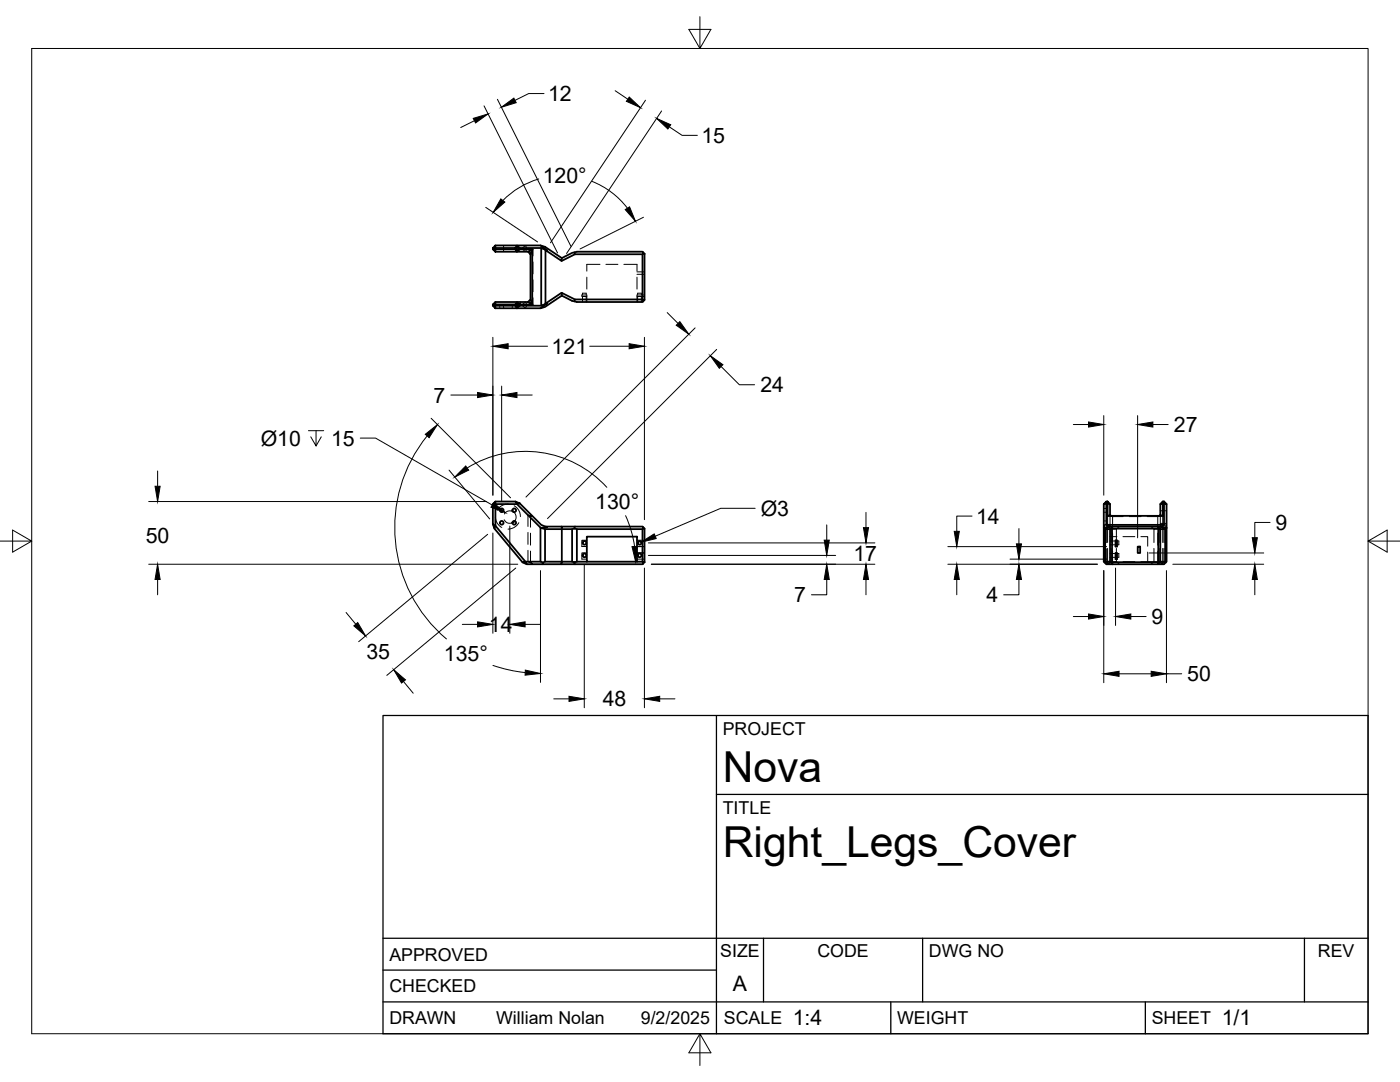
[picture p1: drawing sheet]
<svg xmlns="http://www.w3.org/2000/svg" width="279mm" height="216mm" viewBox="0 0 279 216" stroke-linecap="round" stroke-linejoin="round" font-family="sans-serif">
<!-- layer: Hidden -->
<g fill="none" stroke="#000" stroke-width=".2">
<path d="M98.9 49l-.2 .5 .2 .7M100.5 49v1.2M103 49v1.2M104.3 49.5l.6-.5 .2 .5-.2 .7-.6-.5zM105.4 50.2l1-.5-.5 1M105.9 59.8l.5 .9-1-.4M106.2 49.7h.2v1.4M106.4 59.4v1.3h-.2M106.4 52.3v2.4M106.4 55.8v2.4M108 49.5h.2M108.3 49.1l-.1 .4 .7 .4"/>
<path d="M116.2 58.9v-.4h.8v.4M116.2 59.2v1.1M117 59.2v1.1M117.1 59.2h-1v-.3h1v1.4M117.1 55.3v2.4M119.7 52.7h-2.6v1.4M120.9 52.7h2.4M124.5 52.7h2.6v1.4M127.1 54.7h1.5M127.1 54.3h1.5M127.1 59.2h1.5M127.1 55.3v2.4"/>
<path d="M127.3 58.9v-.4h.7v.4M127.3 59.2v1.1M128 59.2v1.1M128.6 58.9h-1.5v1.4M98.9 60.3l-.2 .4 .2 .8M99.7 61v.5M100.5 61v.5M102.2 61v.5M103 61v.5M103.9 60.3v.7M104.3 60.7l.6-.4 .2 .4-.2 .8-.6-.5zM108 61h.2"/>
<path d="M108.9 60.6l-.7 .4 .1 .4M98.9 103.1v.2a2.43 2.43 0 0 0 1.2 1.9M100.6 103.7a1.23 1.23 0 0 0 1.6 .6M101.4 100.6h-.1a2.43 2.43 0 0 0-2.1 1.2M102.3 102.1a1.25 1.25 0 0 0-1.6 .5M102.5 102.2a1.27 1.27 0 0 1 .2 1.8M102.6 100.9l.3 .2a2.51 2.51 0 0 1 1 2M103.5 104.3v.1a2.44 2.44 0 0 1-2.1 1.2M105.4 109.8v2.3l1 .5-.5-.5v-2.1M105.4 102.8l.8 .1-.3 .2zM105.4 102.8v2.3M105.4 106.2v2.4"/>
<path d="M105.9 103.1v2.1M105.9 106.4v2.4M117.1 107.8h-1v1.3h1M117.1 110.3h-1v1.3h1M127.1 109.1h1.5M127.1 110.3h1.5M127.1 107.8h1.5M127.1 111.6h1.5M220.3 104.7h.5v3.6M220.3 112.1l.5 .1v.4M220.3 100.6h1.2M220.3 102.2h.5"/>
<path d="M220.3 101.5h.5M220.3 103.9h.5M221 104.6l.5 .3-.5 .6zM221 109.4v2.8h-.2v-2.7M221 105.5v2.7M221.5 102.8v2.8h.3v2.6M221.5 112.1l-.5 .1v.4M221.5 112.1h1.4M221.5 107.1h1.4M221.5 108h1.1M221.5 108.7h1.1M221.5 110.4h1.1"/>
<path d="M221.5 111.2h1.1M221.8 109.4v2.7l-.1 .1M221.8 102.9l.2 .2M222 110v2.1l-1 .5 .5-.5M222 103.1l-1-.2v1.7l-.7 .3 .5 .6h.2M222 103.1v2.1M222 106.4v2.4M222 103.1h2.2M222.8 109.4v2.7l.6 .5M222.8 105.6v2.6M222.9 108h.4v.7h-.4M222.9 110.4h.4v.8h-.4"/>
<path d="M223.4 105.1l-.6 .5-1.1-.1M224.1 112.1h2.4M224.1 107.1h2.4M225.4 103.1h2.3M227.7 107.1h1.3v1.9M228.9 103.1h2.2M229 110.2v1.9M229.7 105.1l.6 .5M230.3 109.4v2.7h-2.6M231.1 110v2.1l1 .5-.5-.5M231.1 103.1l1-.2v1.7M231.1 103.1v2.1"/>
<path d="M231.1 106.4v2.4M231.3 102.9l-.2 .2M231.3 109.4v2.7h.3M231.4 112.2l-.1-.1h-1l-.6 .5M231.4 105.5l-.1 .1v2.6M231.6 102.8v2.8h-1.3v2.6M231.6 104.9l.5-.3v.9zM231.6 112.1l.5 .1v.4M231.6 100.6h1.2M231.6 104.4h1.2M231.6 101.9h1.2M232.1 104.6l.7 .3-.5 .6h-.2v2.7"/>
<path d="M232.1 109.4v2.8h.2v-2.8M232.3 104.7v3.5M232.8 112.1l-.5 .1v.4"/>
</g>
<!-- layer: Visible -->
<g fill="none" stroke="#000" stroke-width=".36">
<path d="M98.4 49.5l.5-.5v.5zM98.4 49.7h.5v.5zM98.4 49.5v.2M98.9 49h9l.9 .3 3.3 2.2 2.1-1 .9-.3 13.2 .1-.1 .4h-13.5M98.9 49.5h4.8l-.5-.5-.3 .5 .3 .7 .5-.5h-4.8zM98.9 50.2h6.5M105.4 50.2l.8-.5-.3 1zM105.9 50.7v9.1M107.9 49l1.3 1-.3-.1 3.2 2.2v-.6M108 49.5h-4.3v.2h2.5v11h-2.5v.3h4.3M108.9 49.9v10.7M109.2 50l-1.2-.5v11.5l1.2-.5"/>
<path d="M112.1 58.4l-3.2 2.2 .3-.1-1.3 1M112.1 59v-.6l2.6 1.4-.1 .3M114.6 50.4l.1 .3-2.6 1.4M114.7 59.8h13.5l.1 .4-13.2 .1-.9-.3-2.1-1-3.3 2.2-.9 .3h-9M128.2 50.7v9.1M128.3 59.8h.3l-.3 .4M128.3 50.3l.3 .3M128.6 50.6l-.3 .1M128.6 50.7v9.1M98.4 60.7l.5-.4v.4zM98.4 61h.5v.5zM98.4 60.7v.3"/>
<path d="M98.9 60.3h6.5M98.9 60.7h4.8l-.5-.4-.3 .7h-4zM102.9 61h.8l-.5 .5zM105.4 60.3l.5-.5 .3 .9zM98.4 104.6l.5 .3-.2 .6zM98.4 100.6v4M98.7 105.5l5.6 6.7M98.9 100.6v4.3l6 7.2-.6 .1 .8 .4M98.9 100.1v.5h-.5zM98.9 100.6h4.3l4.7 4.7M98.9 100.1h4M102.3 102l.2 .2"/>
<path d="M102.7 104l-.5 .3M102.9 100.1l.8 .3-.5 .2zM103.7 100.4l4.3 4.3 1.2 .5-1.3 .1M107.9 112.1h-3l.2 .5h3.1M108.3 112.2l.5-.1h3.3v.5h-3.9zM108.8 112.1v-6.5l-.9-.3v6.8l.4 .1M108.8 105.6h3.3v6.5M108.9 105.1h3.2M112.1 112.1h2.1l.4 .1 .1 .4h-2.6M114.2 105.6l.4-.1 .5 .1v6.5l-.5 .1M114.6 105.5l.1-.4h-2.6v.5h2.1v6.5M114.7 105.1l13.6 .1-.1 .4h-13.1"/>
<path d="M115.1 112.1h2M117.1 107.1h10v5h-10zM127.1 112.1l1.2 .1M128.2 105.6v6.5M128.3 105.2l.3 .3h-.3M128.3 112.2h.3l-.3 .3zM128.3 112.5l-13.6 .1M128.6 105.5v6.7M220.3 100.6v4.7M220.6 112.1v-6.5l-.3-.3v6.8l.1 .1M220.6 105.6h.9M220.8 104.7v-4.3h.2v2.5h11.1v-2.5h.2v4.3"/>
<path d="M220.8 100.1v.3l-.5 .2zM220.8 100.1h.2M221 100.1l.5 .5-.5-.2zM221.3 105.2l-.5-.5h11.5l-.5 .5M221.5 112.1h-.9l-.2 .1 .4 .4h1.2M221.5 100.6v2.2M221.5 105.6v6.5M221.5 102.8l.3 .1M221.5 102.8l-.5 .1M221.5 112.1l.1 .1M221.6 112.2h.3l.1 .3zM221.9 105.5v6.7"/>
<path d="M222 105.2v.3h-.4M222 105.5h9.5M222 112.5v.1M222 105.1h-.8l.1 .1-1 .1M222 105.1l-.5 .5M222 105.1h9.1M222 112.6h9.1M222.6 107.8h.3v1.3h-.3zM222.6 110.3h.3v1.3h-.3zM227.1 109.1h.4v1.2h-.4zM231.1 105.1h.8l-.1 .1 1 .1M231.1 105.1l.5 .5"/>
<path d="M231.1 105.2l.1 7h-9.2M231.1 112.5v.1M231.2 112.2h.3l-.4 .3zM231.6 112.1h.9l.2 .1-.4 .4h-1.2M231.6 105.6h.9M231.6 102.8l.5 .1M231.6 102.8l-.3 .1M231.6 100.6v2.2M231.6 105.6v6.5M231.6 112.1l-.1 .1M232.1 100.1v.3l-.5 .2 .5-.5h.2M232.3 100.1l.5 .5-.5-.2z"/>
<path d="M232.5 105.6l.3-.3v6.8l-.1 .1M232.5 105.6v6.5M232.8 100.6v4.7"/>
<circle cx="100.1" cy="101.8" r=".37"/>
<circle cx="100.1" cy="104.3" r=".37"/>
<circle cx="102.6" cy="104.3" r=".37"/>
<circle cx="102.6" cy="101.8" r=".37"/>
<circle cx="116.6" cy="110.8" r=".37"/>
<circle cx="116.6" cy="108.3" r=".37"/>
<circle cx="127.6" cy="110.8" r=".37"/>
<circle cx="127.6" cy="108.3" r=".37"/>
</g>
<!-- layer: Border -->
<path d="M6.3 9.7h266.7v196.6h-266.7zM139.7 3.3v6.4l2.2-3.8h-4.4l2.2 3.8M0 108h6.3l-3.8-2.2v4.4l3.8-2.2M273 108l3.8 2.2v-4.4l-3.8 2.2h6.4M139.7 206.3l-2.2 3.8h4.4l-2.2-3.8v6.3" fill="none" stroke="#000" stroke-width=".2"/>
<!-- layer: Titleblock -->
<path d="M76.4 142.8h196.6v63.5h-196.6zM143 158.5h130M143 142.8v63.5M76.4 199.9h196.6M76.4 193.6h66.6M76.4 187.2h196.6M152.4 187.2v12.7M177.8 199.9v6.4M184.1 187.2v12.7M228.6 199.9v6.4M260.3 187.2v12.7" fill="none" stroke="#000" stroke-width=".25"/>
<!-- layer: FD_Dimensions -->
<g fill="none" stroke="#000" stroke-width=".2">
<path d="M99.3 19.8l14.6 29.3M108.6 18.7h-3.1l-2.7 1.3M122.8 18.1l2.5 1.7M94.7 24.1l-2.8 1.3M96.6 21.1l14.7 29.4M107.5 35.7a16.4 16.4 0 0 0-7.1 4.3M118.1 36.2a16.4 16.4 0 0 1 7.1 5.4M128.8 20l-18.9 28.5M132 22.1l-18.9 28.5M133.6 25.3l2.5 1.7h3.1M96.9 41.4l10.4 6.9M128.4 43.3l-12.6 6.4"/>
<path d="M90 78.8h5.3M98.4 67.3v31.5M100.1 77v23.1M101.4 69.1h7.9M103.2 78.8h3M117.7 69.1h7.9M128.6 67.3v36.4M133.2 62.4l2.1 2.1M138.7 65.4l-33.7 33.8M143 69.7l-33.7 33.8M143.9 73.1l3.7 3.7h3M31.5 94v3"/>
<path d="M85.3 87a29.1 29.1 0 0 0 3.8 40.5M86 83.5l15.9 15.8M89.6 93.8l8.1 9.7M93.2 93.4a22 22 0 0 1 27.9 3.8M214.2 84.7h3M220.3 82.9v15.9M227 82.9v24.4M230.1 84.7h3M29.7 112.6h73.6M29.7 100.1h67.4M31.5 115.6v3.1M97.3 106.6l-25.7 21.4"/>
<path d="M98.4 106.4v20M101.7 105v21.4M102.9 113.3l-25.7 21.5M107.9 113.9v22.3M109.6 112.1h19M116.6 112.6v28.6M124.8 102.9a22 22 0 0 1 1.8 6.1M128.6 113.3v27.9M129.4 108.3h45.2M129.4 110.8h37.4M130 112.6h44.6M150.7 101.4h-6.9l-13 5.6"/>
<path d="M165 115.6v3.1h-3.1M165 104.7v3.1M172.8 102.2v3.1M172.8 115.6v3.1M189.2 112.6h29.8M189.2 109.1h31.7M190.9 115.6v3.1M194 103h-3.1v3M201.6 111.6h19.3M203.3 115.6v3.1h-3M203.3 105.5v3M220.3 113.9v22.3"/>
<path d="M222.6 113.3v11.5M229.3 110.3h22.9M232.8 113.9v22.3M234.1 112.6h18.1M250.4 115.6v3.1M253.5 104.2h-3.1v3.1M69.1 122.2l1.9 2.4M80.5 136l2 2.3M92.3 124.6h3M98.4 132.8a29.1 29.1 0 0 0 6.4 1.4M104.8 124.6h3M110.5 139.4h3.1"/>
<path d="M131.7 139.4h3M214.2 123h3M223.3 134.5h6.4M225.7 123h3M232.8 134.5h3"/>
</g>
<g fill="#000" stroke="#000" stroke-width=".2">
<path d="M100.1 21.4l2.5-1.8 .4 .9zM125.6 19.4l2.2 2.1-2.8-1.3zM94.4 23.6l3-.9-2.5 1.8zM131 23.6l2.9 1.3-.6 .8zM99.9 39.7l.9 .6-2.4 2.1zM124.8 41.8l.8-.5 1.2 2.8zM95.3 78.3l3.1 .5-3.1 .5zM98.4 69.1l3-.5v1zM100.1 78.8l3.1-.5v1zM125.6 68.6l3 .5-3 .5zM135.7 64.2l1.8 2.5-2.5-1.8zM141.8 71l2.5 1.8-.7 .7z"/>
<path d="M30.9 97h1.1l-.5 3.1zM84.9 86.7l2.4-2-1.7 2.6zM92.9 93l.6 .8-2.7 1.4zM217.2 84.2l3.1 .5-3.1 .5zM227 84.7l3.1-.5v1zM31.5 112.6l.5 3h-1.1zM126.1 109.1l1-.1-.2 3.1zM128 108.2l2.6-1.7 .4 1zM164.5 107.8h1l-.5 3zM165 112.6l.5 3h-1zM172.8 112.6l.5 3h-1zM172.3 105.3h1l-.5 3z"/>
<path d="M190.9 112.6l.6 3h-1.1zM190.4 106h1.1l-.6 3.1zM202.8 108.5h1.1l-.6 3.1zM203.3 112.6l.6 3h-1.1zM250.4 112.6l.5 3h-1zM249.9 107.3h1l-.5 3zM70.6 124.9l.8-.7 1.6 2.7zM78.6 133.6l2.3 2.1-.8 .6zM95.3 124.1l3.1 .5-3.1 .5zM101.7 124.6l3.1-.5v1zM104.8 133.7l3.1 .7-3.1 .3zM113.6 138.9l3 .5-3 .6z"/>
<path d="M128.6 139.4l3.1-.5v1.1zM217.2 122.5l3.1 .5-3.1 .5zM220.3 134.5l3-.6v1.1zM222.6 123l3.1-.5v1zM229.7 133.9l3.1 .6-3.1 .5z"/>
</g>
<!-- layer: Hole Notes -->
<path d="M61.6 85.9h3M63.1 85.9v3.1l-1.1-1.8M64.1 87.2l-1 1.8M71.9 87.4h3.1l23.2 13.4" fill="none" stroke="#000" stroke-width=".2"/>
<path d="M98.5 100.3l2.4 2-2.9-1.1z" fill="#000" stroke="#000" stroke-width=".2"/>
<g font-size="8.5">
<text x="144.3" y="156">Nova</text>
<text x="144.3" y="171">Right_Legs_Cover</text>
</g>
<g font-size="4.3">
<text x="109.4" y="20.2">12</text>
<text x="140" y="28.5">15</text>
<text x="108.3" y="36.6">120°</text>
<text x="110.1" y="70.6">121</text>
<text x="86.5" y="80.3">7</text>
<text x="151.7" y="78.3">24</text>
<text x="52" y="89">Ø10</text>
<text x="66.1" y="89">15</text>
<text x="234.3" y="86.2">27</text>
<text x="118.8" y="101.6">130°</text>
<text x="151.8" y="102.9">Ø3</text>
<text x="194.8" y="104.5">14</text>
<text x="254.6" y="105.7">9</text>
<text x="29.1" y="108.4">50</text>
<text x="170.3" y="112">17</text>
<text x="158.5" y="120.2">7</text>
<text x="196.9" y="120.2">4</text>
<text x="229.8" y="124.5">9</text>
<text x="73.1" y="131.4">35</text>
<text x="88.6" y="131.8">135°</text>
<text x="97.6" y="126.1">14</text>
<text x="236.9" y="136">50</text>
<text x="120.3" y="140.9">48</text>
<text x="146.3" y="197.7">A</text>
<text x="158.2" y="204.6">1:4</text>
<text x="243.8" y="204.6">1/1</text>
</g>
<g font-size="3.5">
<text x="144.3" y="146.6">PROJECT</text>
<text x="144.3" y="162.3">TITLE</text>
<text x="77.7" y="191.7">APPROVED</text>
<text x="143.7" y="191">SIZE</text>
<text x="163.1" y="191">CODE</text>
<text x="185.4" y="191">DWG NO</text>
<text x="263" y="191">REV</text>
<text x="77.7" y="198">CHECKED</text>
<text x="77.7" y="204.4">DRAWN</text>
<text x="99" y="204.4">William Nolan</text>
<text x="127.9" y="204.4">9/2/2025</text>
<text x="144.5" y="204.4">SCALE</text>
<text x="179" y="204.4">WEIGHT</text>
<text x="229.8" y="204.4">SHEET</text>
</g>
</svg>
